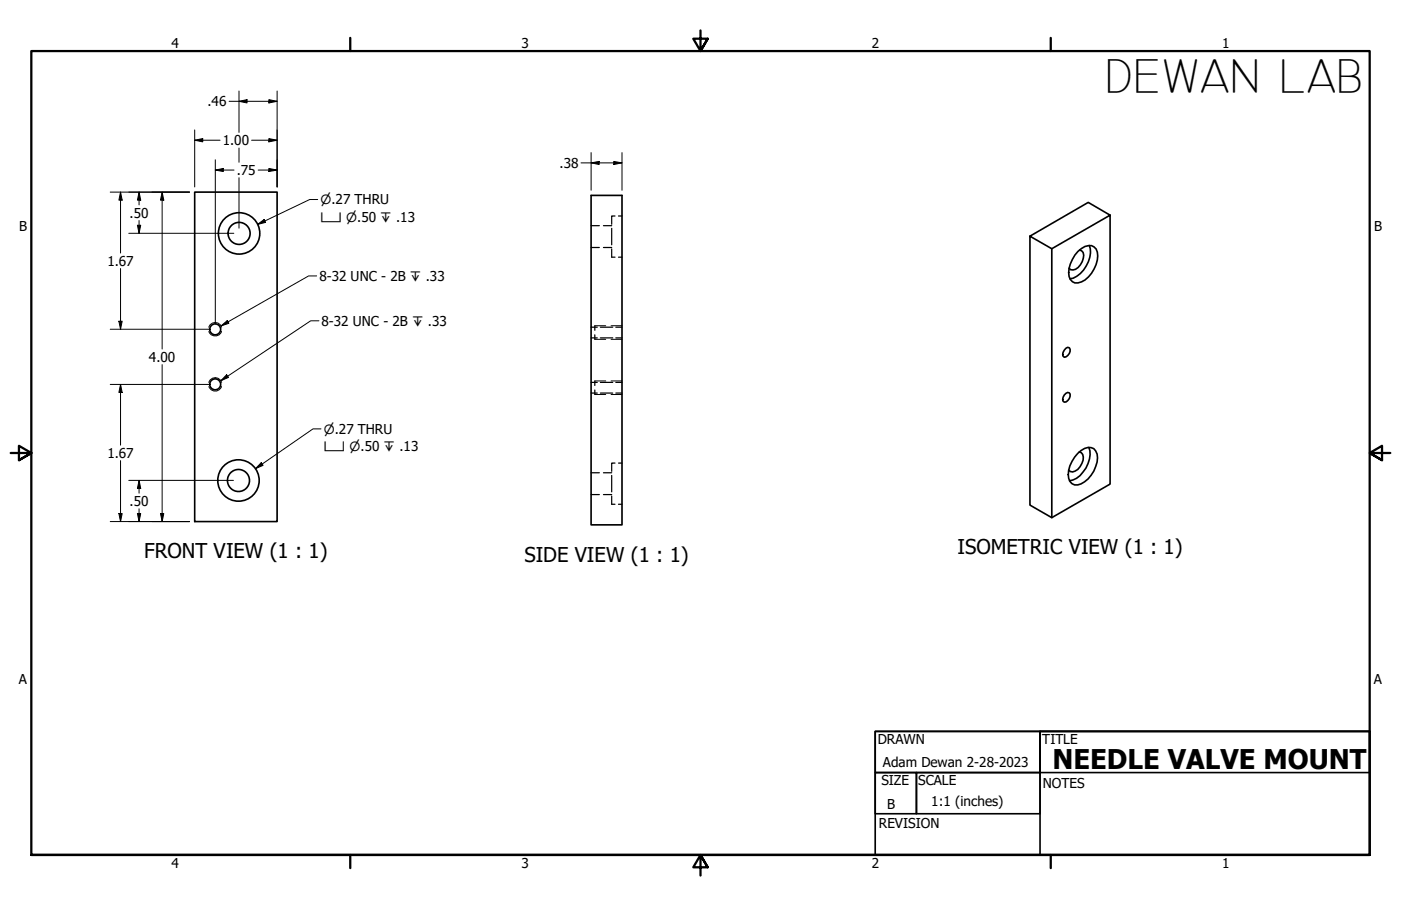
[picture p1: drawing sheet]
<svg xmlns="http://www.w3.org/2000/svg" width="432mm" height="279mm" viewBox="0 0 432 279" stroke-linecap="round" stroke-linejoin="round" font-family="sans-serif">
<!-- layer: Hidden Narrow (ANSI) -->
<path d="M64.3 117.9a2.1 2.1 0 0 1 2-1.4 2.1 2.1 0 0 1 2 1.4M64.3 100.9a2.1 2.1 0 0 1 2-1.5 2.1 2.1 0 0 1 2 1.5M64.4 119.2a2.02 2.02 0 0 0 1.9 1.4 2.02 2.02 0 0 0 2-1.4M64.4 102.2a2.02 2.02 0 0 0 1.9 1.4 2.02 2.02 0 0 0 2-1.4M183.3 117.5h3.4M183.3 100.5h3.4M183.3 104.6h3.4M188.3 117.5h3.4M188.3 100.5h3.4M188.3 104.6h3.4M183.3 121.7h3.4M188.3 121.7h3.4" fill="none" stroke="#000" stroke-width=".31"/>
<!-- layer: Visible (ANSI) -->
<g fill="none" stroke="#000" stroke-width=".51">
<path d="M60 59.2h25.4v101.6h-25.4zM182.2 60.3h9.5v101.6h-9.5zM324.2 76.7v82.9M332.2 77.5a4.2 4.2 0 0 1 5-1.4 3.9 3.9 0 0 1 1 4.1 9.6 9.6 0 0 1-4.9 6.7 2.65 2.65 0 0 1-2.9-.1 2.65 2.65 0 0 1-1-2.7 10.2 10.2 0 0 1 2.8-6.6zM332.7 77.1a1.75 1.75 0 0 1 1.2 2.5 3.8 3.8 0 0 1-3.9 3.6l-.5-.5M335.7 75.7a8.8 8.8 0 0 1-4.9 10.1l-1 .2M342.1 66.4l-17.9 10.3-6.8-3.9 18-10.4 6.7 4v82.9l-17.9 10.3-6.8-3.8v-83M328.5 107.4l.6-.3 .5 .2a2.06 2.06 0 0 1-1.6 2.9 1.42 1.42 0 0 1 0-2.3zM328 121.8l1.1-.8 .5 .2a1.98 1.98 0 0 1-1.6 2.8 1.42 1.42 0 0 1 0-2.2zM332.2 139.8a4.3 4.3 0 0 1 4.9-1.4 4.5 4.5 0 0 1 .6 5.5 8.4 8.4 0 0 1-5.5 5.6 2.61 2.61 0 0 1-3-3.1 9.6 9.6 0 0 1 3-6.6zM332.6 139.4a1.82 1.82 0 0 1 1.2 2.5 4.8 4.8 0 0 1-3.2 3.6l-.7-.1-.5-.4M335.6 138a8.5 8.5 0 0 1-6 10.3"/>
<circle cx="73.7" cy="72" r="3.4"/>
<circle cx="73.7" cy="72" r="6.4"/>
<circle cx="66.3" cy="101.6" r="1.68"/>
<circle cx="66.3" cy="118.5" r="1.68"/>
<circle cx="73.5" cy="148.2" r="3.4"/>
<circle cx="73.5" cy="148.2" r="6.4"/>
</g>
<!-- layer: Hidden (ANSI) -->
<g fill="none" stroke="#000" stroke-width=".38">
<path d="M182.2 69.6h2.5M182.2 76.3h2.5M186 69.6h2.5M186 76.3h2.5M188.5 70.4v5.1M188.5 76.8v2.5h1M189.5 66.6h-1v2.6M190.6 66.6h1.1M190.6 79.3h1.1M182.2 117.9h1.9M182.2 100.9h1.9M182.2 104.2h1.9"/>
<path d="M183.3 100.5v1.4M183.3 103.3v1.3M183.3 117.5v1.4M185 117.9h3.8M185 100.9h3.8M185 104.2h3.8M189.8 117.9h1.9M189.8 100.9h1.9M189.8 104.2h1.9M182.2 121.2h1.9M183.3 120.3v1.4M185 121.2h3.8"/>
<path d="M189.8 121.2h1.9M182.2 145.8h2.5M182.2 152.5h2.5M186 145.8h2.5M186 152.5h2.5M188.5 146.6v5.1M188.5 153v2.5h1M189.5 142.8h-1v2.6M190.6 142.8h1.1M190.6 155.5h1.1"/>
</g>
<!-- layer: Border (ANSI) -->
<path d="M107.9 11.7v4M215.9 9.4v6.3l-2.2-3.8h4.4l-2.2 3.8 2.2-3.8M323.8 11.7v4M3.3 139.7h6.4l-3.9-2.2v4.4l3.9-2.2-3.9 2.2M428.5 139.7h-6.4l3.9-2.2v4.4l-3.9-2.2 3.9 2.2M9.7 263.7v-248h412.4v248h-412.4h412.4M107.9 263.7v4M218.1 267.5l-2.2-3.8 2.2 3.8h-4.4l2.2-3.8v6.3M323.8 263.7v4" fill="none" stroke="#000" stroke-width=".7"/>
<!-- layer: Title (ANSI) -->
<path d="M269.7 238.3h12.7v12.7h-12.7zM269.7 225.6v12.7h50.8v-12.7h101.6v12.7h-101.6v-12.7zM269.7 225.6h152.4v38.1h-152.4zM282.4 238.3h38.1v12.7h-38.1zM320.5 225.6h101.6v38.1h-101.6z" fill="none" stroke="#000" stroke-width=".51"/>
<!-- layer: Dimension (ANSI) -->
<g fill="none" stroke="#000" stroke-width=".31">
<path d="M70.6 31.2h14.8M73.7 31.2l2.4-.5v1.1zM73.7 28.1v12.7M82.9 30.7l2.5 .5-2.5 .6zM85.4 28.1v29.6M34 59.2h24.4M37.1 59.2l.6 2.5h-1.1zM37.1 59.2v18.8M42.9 59.2l.5 2.5h-1zM42.9 59.2v4M50 59.2l.5 2.5h-1zM50 59.2v48.4"/>
<path d="M60 43.2l2.5-.5v1.1zM60 43.2h7.8M60 40.1v17.6M66.4 52.5l2.4-.6v1zM66.4 52.5h5.7M66.4 49.3v50.6M73.7 45.7v4.3M73.7 54.8v15.6M77.5 43.2h7.9M79.6 52.5h5.8M82.9 42.7l2.5 .5-2.5 .6zM82.9 51.9l2.5 .6-2.5 .4z"/>
<path d="M179.1 50.2h12.6M182.2 50.2l2.5-.4v.9zM182.2 47.1v11.6M189.2 49.8l2.5 .4-2.5 .5zM191.7 47.1v11.6M39.7 71.9h32.4M42.4 69.5h1l-.5 2.4zM42.9 68v3.9M36.6 99.1h1.1l-.6 2.4zM37.1 82.8v18.7M34 118.6h30.8M34 101.5h30.8"/>
<path d="M37.1 118.6l.6 2.4h-1.1zM37.1 118.6v18.7M50 112.5v48.3M36.6 158.4h1.1l-.6 2.4zM37.1 142v18.8M39.7 148.1h32.2M42.4 158.4h1l-.5 2.4zM42.9 148.1l.5 2.5h-1zM42.9 148.1v4M42.9 156.9v3.9M49.5 158.4h1l-.5 2.4zM34 160.8h24.4"/>
</g>
<g fill="#000">
<path d="M73.7 31.2l2.4-.5v1.1z" fill-rule="evenodd"/>
<path d="M82.9 30.7l2.5 .5-2.5 .6z" fill-rule="evenodd"/>
<path d="M60 43.2l2.5-.5v1.1z" fill-rule="evenodd"/>
<path d="M66.4 52.5l2.4-.6v1z" fill-rule="evenodd"/>
<path d="M82.9 42.7l2.5 .5-2.5 .6z" fill-rule="evenodd"/>
<path d="M82.9 51.9l2.5 .6-2.5 .4z" fill-rule="evenodd"/>
<path d="M182.2 50.2l2.5-.4v.9z" fill-rule="evenodd"/>
<path d="M189.2 49.8l2.5 .4-2.5 .5z" fill-rule="evenodd"/>
<path d="M37.1 59.2l.6 2.5h-1.1z" fill-rule="evenodd"/>
<path d="M42.4 69.5h1l-.5 2.4z" fill-rule="evenodd"/>
<path d="M42.9 59.2l.5 2.5h-1z" fill-rule="evenodd"/>
<path d="M50 59.2l.5 2.5h-1z" fill-rule="evenodd"/>
<path d="M36.6 99.1h1.1l-.6 2.4z" fill-rule="evenodd"/>
<path d="M37.1 118.6l.6 2.4h-1.1z" fill-rule="evenodd"/>
<path d="M36.6 158.4h1.1l-.6 2.4z" fill-rule="evenodd"/>
<path d="M42.4 158.4h1l-.5 2.4z" fill-rule="evenodd"/>
<path d="M42.9 148.1l.5 2.5h-1z" fill-rule="evenodd"/>
<path d="M49.5 158.4h1l-.5 2.4z" fill-rule="evenodd"/>
</g>
<!-- layer: Symbol (ANSI) -->
<path d="M79.4 69.2l2-1.5 .5 .9zM97.9 61.5h-2.5l-16 7.7M97.6 85.1h-2.5l-27 15.4M98.3 98.9h-2.5l-27.7 18.5M68.1 100.5l1.9-1.6 .5 .8zM69.8 115.6l.6 .8-2.3 1zM98.9 132.3h-2.4l-17.8 12.2M80.5 142.7l.6 .8-2.4 1z" fill="none" stroke="#000" stroke-width=".31"/>
<g fill="#000">
<path d="M79.4 69.2l2-1.5 .5 .9z" fill-rule="evenodd"/>
<path d="M68.1 100.5l1.9-1.6 .5 .8z" fill-rule="evenodd"/>
<path d="M69.8 115.6l.6 .8-2.3 1z" fill-rule="evenodd"/>
<path d="M80.5 142.7l.6 .8-2.4 1z" fill-rule="evenodd"/>
</g>
<text font-size="14.7" x="340.7" y="28.4">DEWAN LAB</text>
<text font-size="8.4" x="324.4" y="237.3">NEEDLE VALVE MOUNT</text>
<g font-size="6.3">
<text x="44.4" y="172.1">FRONT VIEW (1 : 1)</text>
<text x="161.6" y="173.2">SIDE VIEW (1 : 1)</text>
<text x="295.1" y="170.9">ISOMETRIC VIEW (1 : 1)</text>
</g>
<g font-size="4.2">
<text x="52.8" y="14.7">4</text>
<text x="160.8" y="14.7">3</text>
<text x="268.7" y="14.7">2</text>
<text x="376.7" y="14.7">1</text>
<text x="63.9" y="32.8">.46</text>
<text x="68.6" y="44.8">1.00</text>
<text x="73" y="53.9">.75</text>
<text x="172.5" y="51.8">.38</text>
<text x="5.9" y="71.4">B</text>
<text x="39.9" y="67.1">.50</text>
<text x="423.5" y="71.4">B</text>
<text x="33.1" y="81.9">1.67</text>
<text x="98.4" y="86.6">8-32 UNC - 2B ↧ .33</text>
<text x="99.1" y="100.5">8-32 UNC - 2B ↧ .33</text>
<text x="45.9" y="111.6">4.00</text>
<text x="33.1" y="141.2">1.67</text>
<text x="39.9" y="156">.50</text>
<text x="5.8" y="211.1">A</text>
<text x="423.4" y="211.1">A</text>
<text x="270.5" y="229.4">DRAWN</text>
<text x="321.2" y="229.4">TITLE</text>
<text x="272.1" y="236.5">Adam Dewan 2-28-2023</text>
<text x="271.7" y="242.1">SIZE</text>
<text x="283" y="241.9">SCALE</text>
<text x="321.4" y="243.1">NOTES</text>
<text x="273.4" y="249.4">B</text>
<text x="287" y="248.6">1:1 (inches)</text>
<text x="270.9" y="255.3">REVISION</text>
<text x="52.8" y="267.7">4</text>
<text x="160.8" y="267.7">3</text>
<text x="268.7" y="267.7">2</text>
<text x="376.7" y="267.7">1</text>
</g>
<g font-size="3.9">
<text x="98.7" y="63.1">⌀.27 THRU</text>
<text x="98.7" y="68.4">⌴ ⌀.50 ↧ .13</text>
<text x="99.8" y="133.8">⌀.27 THRU</text>
<text x="99.8" y="139.1">⌴ ⌀.50 ↧ .13</text>
</g>
</svg>
